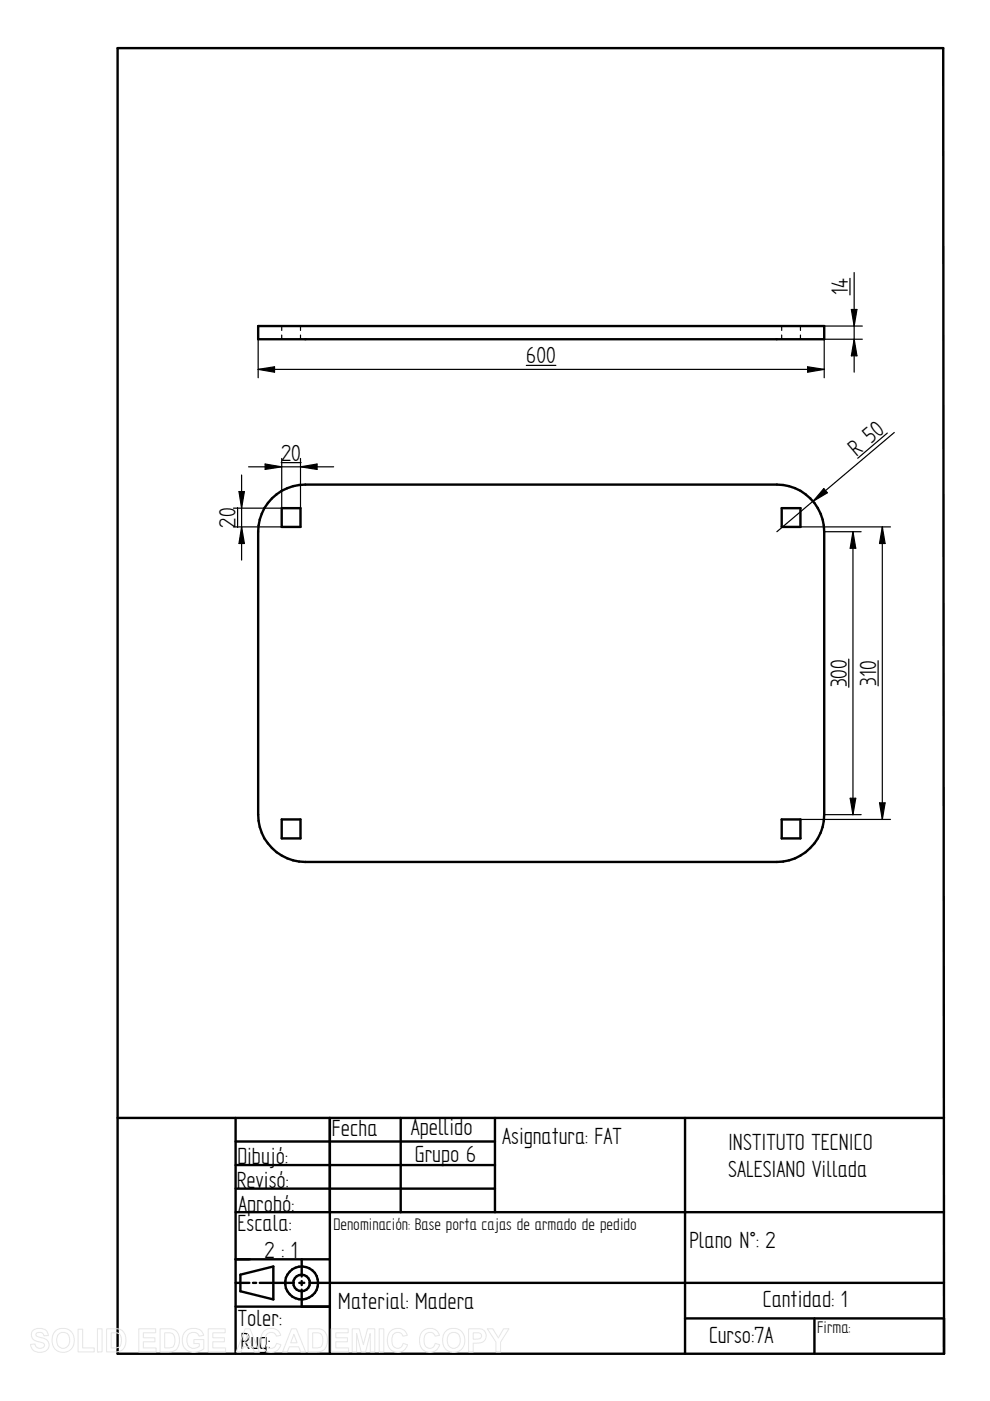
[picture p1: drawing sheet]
<svg xmlns="http://www.w3.org/2000/svg" width="210mm" height="297mm" viewBox="0 0 210 297" stroke-linecap="round" stroke-linejoin="round" font-family="sans-serif">
<g fill="none" stroke="#000" stroke-width=".51">
<path d="M24.9 10.2h175.1l.2 276.8h-175.3zM54.7 69.1h120.1v2.8h-120.1zM57.7 105.7a10.1 10.1 0 0 1 7-3h100a10 10 0 0 1 10.1 10v60a10.1 10.1 0 0 1-10.1 10.1h-100a10 10 0 0 1-10-10.1v-60a10.1 10.1 0 0 1 3-7zM59.7 107.7h4v4h-4zM165.7 107.7h4v4h-4zM59.7 173.7h4v4.1h-4zM165.7 173.7h4v4.1h-4zM24.9 237h175.3M50 237v50M69.9 237v50M85 237v20M104.9 237v20"/>
<path d="M145.2 237v50M50 242h54.9M50 247h54.9M50 252h54.9M50 257h150.2M50 267h19.9M50 272h2.9M51 270.3l7-1.8v7l-7-1.7zM53.6 272h.7M55.1 272h7.2M63.5 272h1M64 267v3.6"/>
<path d="M64 271.6v.9M64 273.4v3.6M65.6 272h134.6M69.9 277h-19.9M145.2 279.5h55v7.5M172.7 279.5v7.5"/>
<circle cx="63.9" cy="272" r="3.5"/>
<circle cx="63.9" cy="272" r="1.76"/>
</g>
<g fill="none" stroke="#000" stroke-width=".25">
<path d="M180.2 59v3.5M181.1 57.8v21.1M54.7 71.9v8.2M54.7 78.3l3.5-.5v1.1zM54.7 78.3h120.1M59.7 69.1v1M59.7 71v.9M63.7 69.1v1M63.7 71v.9M111.6 77.5h6.3M165.7 69.1v1M165.7 71v.9"/>
<path d="M169.7 69.1v1M169.7 71v.9M171.2 77.8l3.6 .5-3.6 .6zM174.8 69.1h8M180.5 65.6h1.2l-.6 3.5zM181.1 71.9l.6 3.5h-1.2zM182.8 71.9h-8v8.2M52.7 99h18M56.2 98.4l3.5 .6-3.5 .5zM59.6 98.1h4.2M59.7 97.2v10.5h-10.2M63.7 97.2v10.5"/>
<path d="M63.7 99l3.5-.6v1.1zM188.1 91.8l-6.2 5.4M189.6 91.7l-24.9 21M49.5 111.7h10.2M50.4 107.6v4.2M50.7 104.2h1.1l-.6 3.5zM51.2 100.7v18M51.2 111.7l.6 3.5h-1.1zM169.7 111.7h19.1M174.7 103.6l.7 .9-3 1.8zM174.8 112.7h7.8M180.8 112.7l.6 3.5h-1.1z"/>
<path d="M180.8 112.7v60M187.1 111.7l.6 3.5h-1.2zM187.1 111.7v62M180 139.7v6M186.2 140.1v5.3M169.7 173.7h19.1M174.8 172.7h7.8M180.3 169.2h1.1l-.6 3.5zM186.5 170.2h1.2l-.6 3.5z"/>
</g>
<g fill="#000">
<path d="M54.7 78.3l3.5-.5v1.1zM171.2 77.8l3.6 .5-3.6 .6zM180.5 65.6h1.2l-.6 3.5zM181.1 71.9l.6 3.5h-1.2zM56.2 98.4l3.5 .6-3.5 .5zM63.7 99l3.5-.6v1.1zM50.7 104.2h1.1l-.6 3.5zM51.2 111.7l.6 3.5h-1.1zM174.7 103.6l.7 .9-3 1.8zM180.8 112.7l.6 3.5h-1.1zM187.1 111.7l.6 3.5h-1.2zM180.3 169.2h1.1l-.6 3.5z"/>
<path d="M186.5 170.2h1.2l-.6 3.5z"/>
</g>
<g fill="none" stroke="#e6e6e6" stroke-width=".21">
<path d="M7 282.1a2.33 2.33 0 0 1 2.9 .2l.3 .9h-.9a.91 .91 0 0 0-.7-.7 .91 .91 0 0 0-1 .5l.1 .3 .5 .2a2.12 2.12 0 0 1 2.2 1.4 1.76 1.76 0 0 1-2.4 1.8l-.7-.2-.6-.7-.2-.8 .9-.1a1.05 1.05 0 0 0 .9 1 1.05 1.05 0 0 0 1.1-.7 1.7 1.7 0 0 0-1.6-.8 1.39 1.39 0 0 1-.8-2.3zM11.7 282.3a2.47 2.47 0 0 1 3.1-.2 2.47 2.47 0 0 1 .8 3 2.4 2.4 0 0 1-3 1.5 2.4 2.4 0 0 1-1.5-3.1zM12.4 282.9a1.39 1.39 0 0 1 1.7-.3 1.39 1.39 0 0 1 .7 1.5 1.41 1.41 0 0 1-1.4 1.8 1.41 1.41 0 0 1-1.4-1.8l.1-.7zM16.6 281.8h.9v4h2.5v.8h-3.4zM20.7 281.7h.9v4.9h-.9zM20.7 286.6h.1M22.6 281.7h1.8a2.2 2.2 0 0 1 2.3 2.8 2.05 2.05 0 0 1-2.3 2.1h-1.8zM23.6 282.6a1.8 1.8 0 0 1 1.9 .5 2.03 2.03 0 0 1-.4 2.6l-1.5 .1zM29.4 281.7h3.6v.9h-2.6v1h2.5v.9h-2.5v1.3h2.7v.8h-3.7zM34 281.7h1.7a2.2 2.2 0 0 1 2.3 2.8 2.05 2.05 0 0 1-2.2 2.1h-1.8zM34.9 282.6a1.8 1.8 0 0 1 2 .5 2.03 2.03 0 0 1-.5 2.6l-1.5 .1zM39.3 282.3a2.56 2.56 0 0 1 3.6 .2l.3 .6-1 .2a1.36 1.36 0 0 0-1.6-.7 1.36 1.36 0 0 0-1 1.5 1.55 1.55 0 0 0 .8 1.6 1.55 1.55 0 0 0 1.8-.2v-.6h-1.1v-.9h2.1v2a2.7 2.7 0 0 1-4.5-1.2 2.79 2.79 0 0 1 .6-2.5z"/>
<path d="M44.2 281.7h3.6v.9h-2.7v1h2.5v.9h-2.5v1.3h2.7v.8h-3.6zM52 281.7h1l2 4.9h-1.1l-.4-1.1h-2l-.4 1.1h-1zM52.5 282.9l.7 1.8h-1.4zM55.9 282.3a2.15 2.15 0 0 1 3.6 .8l-.9 .2a1.24 1.24 0 0 0-1.6-.7 1.24 1.24 0 0 0-.7 1.5 1.25 1.25 0 0 0 .5 1.6 1.25 1.25 0 0 0 1.6-.3l.2-.6 1 .3a2.19 2.19 0 0 1-2.6 1.6 2.19 2.19 0 0 1-1.7-2.5l.1-.9zM61.8 281.7h1l2 4.9h-1l-.5-1.1h-2l-.4 1.1h-1zM62.3 282.9l.7 1.8h-1.4zM65.3 281.7h1.8a2.2 2.2 0 0 1 2.3 2.8 2.05 2.05 0 0 1-2.3 2.1h-1.8zM66.3 282.6a1.8 1.8 0 0 1 1.9 .5 2.03 2.03 0 0 1-.4 2.6l-1.5 .1zM70.2 281.7h3.6v.9h-2.6v1h2.5v.9h-2.5v1.3h2.7v.8h-3.7zM74.7 281.7h1.5l.8 3.4 .9-3.4h1.6v4.9h-1v-3.9l-1 3.9h-.9l-1-3.9v3.9h-.9zM80.4 281.7h1v4.9h-1zM80.4 286.6h.1"/>
<path d="M82.7 282.3a2.15 2.15 0 0 1 3.7 .8l-1 .2a1.24 1.24 0 0 0-1.6-.7 1.24 1.24 0 0 0-.7 1.5 1.25 1.25 0 0 0 .5 1.6 1.25 1.25 0 0 0 1.6-.3l.3-.6 .9 .3a2.19 2.19 0 0 1-2.6 1.6 2.19 2.19 0 0 1-1.7-2.5l.1-.9zM89.5 282.3a2.15 2.15 0 0 1 3.7 .8l-1 .2a1.24 1.24 0 0 0-1.5-.7 1.24 1.24 0 0 0-.8 1.5 1.25 1.25 0 0 0 .5 1.6 1.25 1.25 0 0 0 1.6-.3l.3-.6 .9 .3a2.19 2.19 0 0 1-2.5 1.6 2.19 2.19 0 0 1-1.8-2.5l.1-.9zM94.5 282.3a2.47 2.47 0 0 1 3.1-.2 2.47 2.47 0 0 1 .8 3 2.4 2.4 0 0 1-3 1.5 2.4 2.4 0 0 1-1.5-3.1zM95.2 282.9a1.39 1.39 0 0 1 1.7-.3 1.39 1.39 0 0 1 .7 1.5 1.41 1.41 0 0 1-1.4 1.8 1.41 1.41 0 0 1-1.4-1.8l.1-.7zM99.4 281.7h1.5a1.58 1.58 0 0 1 2 .8 1.58 1.58 0 0 1-.6 2.1l-.8 .1-1.2 .1v1.8h-.9zM100.3 282.6h.5a.87 .87 0 0 1 1.3 .8l-.5 .4-1.3 .1zM103.3 281.7h1.2l1.2 2 1.1-2h1.1l-1.8 2.9v2h-.9v-2z"/>
</g>
<g font-size="5.6">
<text x="179.8" y="62.5" transform="rotate(-90 179.8 62.5)">14</text>
<text x="111.6" y="77">600</text>
<text x="59.6" y="97.7">20</text>
<text x="181.6" y="96.8" transform="rotate(-40 181.6 96.8)">R 50</text>
<text x="49.9" y="111.8" transform="rotate(-90 49.9 111.8)">20</text>
<text x="179.5" y="145.7" transform="rotate(-90 179.5 145.7)">300</text>
<text x="185.8" y="145.4" transform="rotate(-90 185.8 145.4)">310</text>
<text x="70.4" y="240.8">Fecha</text>
<text x="87.1" y="240.7">Apellido</text>
<text x="106.5" y="242.5">Asignatura: FAT</text>
<text x="154.4" y="243.8">INSTITUTO TECNICO</text>
<text x="50.2" y="251.8">Revisó:</text>
<text x="50.3" y="246.8">Dibujó:</text>
<text x="87.9" y="246.3">Grupo 6</text>
<text x="154.4" y="249.6">SALESIANO Villada</text>
<text x="50.5" y="256.9">Aprobó:</text>
<text x="50.4" y="261.1">Escala:</text>
<text x="56.1" y="266.8">2 : 1</text>
<text x="146.2" y="264.7">Plano N°: 2</text>
<text x="50.4" y="281.2">Toler:</text>
<text x="71.7" y="277.5">Material: Madera</text>
<text x="161.7" y="277.2">Cantidad: 1</text>
<text x="51" y="286">Rug:</text>
<text x="150.3" y="284.8">Curso:7A</text>
</g>
<g font-size="4">
<text x="70.7" y="260.8">Denominación: Base porta cajas de armado de pedido</text>
<text x="173.3" y="282.6">Firma:</text>
</g>
</svg>
